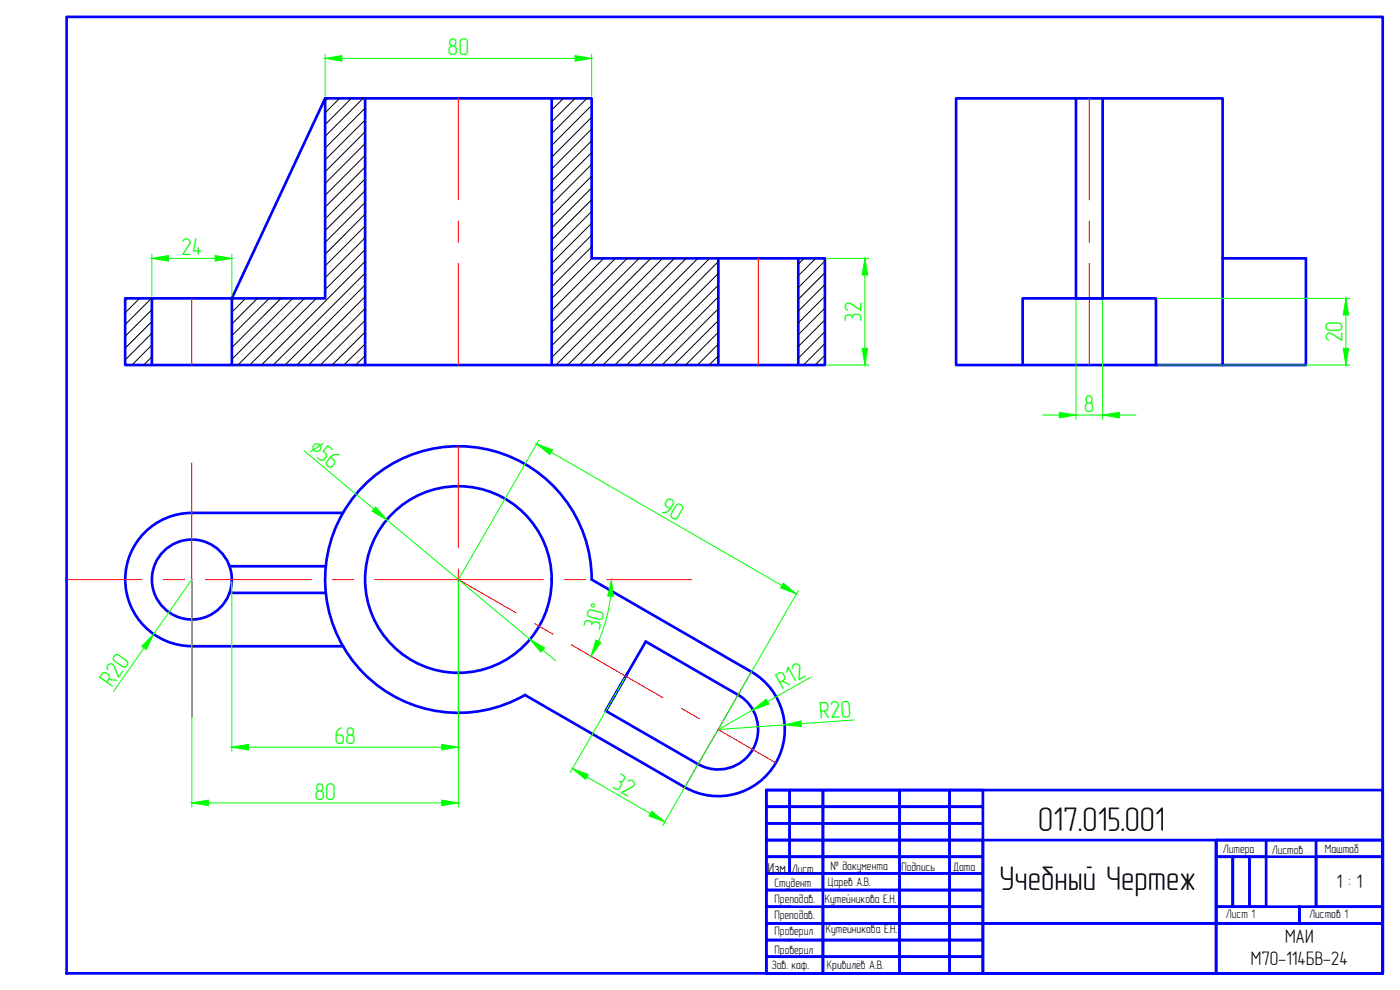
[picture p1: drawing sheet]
<svg xmlns="http://www.w3.org/2000/svg" width="420mm" height="297mm" viewBox="0 0 420 297" stroke-linecap="round" stroke-linejoin="round" font-family="sans-serif">
<g fill="none" stroke="#00f" stroke-width=".8">
<path d="M20 5.1h395v286.9h-395zM97.6 29.5l-28 60h28v-60h80v48h70v32h-178M109.6 29.5v80M165.6 29.5v80M322.9 29.5v60h8v-60M215.6 77.5v32M239.6 77.5v32M366.9 77.5h25v32h-105v-80h80v80M45.6 89.5v20h-8v-20h32v20h-24M306.9 109.5v-20h40v20M102.9 153.9h-45.3a20 20 0 0 0-20 20 20 20 0 0 0 20 20h45.3M110.1 144.8a40 40 0 0 1 43.3-7.7 40 40 0 0 1 24.2 36.8l47.9 27.7a20 20 0 0 1 7.3 27.3 20 20 0 0 1-27.3 7.3l-47.9-27.7a40 40 0 0 1-52.1-10.7 40 40 0 0 1 4.6-53z"/>
<path d="M68.9 169.9h28.9M68.9 177.9h28.9M188.4 201.9l-6.6 11.4 27.7 16M221.5 208.5l-27.7-16-12 20.8M221.5 208.5a12 12 0 0 1 4.4 16.4 12 12 0 0 1-16.4 4.4M230 237.1h185v54.9h-185zM230 237.1h7v4.9h-7zM237 237.1h10v4.9h-10zM247 237.1h23v4.9h-23zM270 237.1h15v4.9h-15zM285 237.1h10v4.9h-10zM230 242h7v5h-7z"/>
<path d="M230 247h7v5.1h-7zM230 252.1h7v5h-7zM230 257.1h7v5h-7zM237 242h10v5h-10zM237 247h10v5.1h-10zM237 252.1h10v5h-10zM237 257.1h10v5h-10zM247 242h23v5h-23zM247 247h23v5.1h-23zM247 252.1h23v5h-23zM247 257.1h23v5h-23zM270 242h15v5h-15z"/>
<path d="M270 247h15v5.1h-15zM270 252.1h15v5h-15zM270 257.1h15v5h-15zM285 242h10v5h-10zM285 247h10v5.1h-10zM285 252.1h10v5h-10zM285 257.1h10v5h-10zM295 252.1h70v39.9h50v-14.9h-120zM365 252.1h50v25h-50zM365 252.1h50v5h-50zM365 257.1h5v14.9h-5zM370 257.1h5v14.9h-5z"/>
<path d="M375 257.1h5v14.9h-5zM380 252.1v5M395 257.1h20v14.9h-20zM395 252.1v19.9M230 262.1h17v4.9h-17zM230 272h17v5.1h-17zM230 277.1h17v5h-17zM247 262.1h23v4.9h-23zM247 267h-17v5h7M247 267h23v5h-23zM247 272h23v5.1h-23zM247 277.1h23v5h-23z"/>
<path d="M270 262.1h15v4.9h-15zM270 267h15v5h-15zM270 272h15v5.1h-15zM270 277.1h15v5h-15zM285 262.1h10v4.9h-10zM285 267h10v5h-10zM285 272h10v5.1h-10zM285 277.1h10v5h-10zM295 277.1h70v14.9h-70zM365 272h25v5.1h-25zM390 272h25v5.1h-25zM230 282.1h17v4.9h-17z"/>
<path d="M230 287h17v5h-17zM247 282.1h23v4.9h-23zM247 287h23v5h-23zM270 282.1h15v4.9h-15zM270 287h15v5h-15zM285 282.1h10v4.9h-10zM285 287h10v5h-10z"/>
<circle cx="57.6" cy="173.9" r="12"/>
<circle cx="137.6" cy="173.9" r="28"/>
</g>
<g fill="none" stroke="#f00" stroke-width=".3">
<path d="M137.6 29.5v30.5M326.9 29.5v30.5M137.6 66.3v6.4M137.6 79v30.5M227.6 77.5v32M326.9 66.3v6.4M326.9 79v30.5M57.6 89.5v20M57.6 138.9v76.3M137.6 133.9v30.5M19.6 173.9h23.1M49 173.9h6.4"/>
<path d="M61.7 173.9h31.8M99.8 173.9h6.4M112.5 173.9h50.5M137.6 173.9l17.4 10M137.6 170.7v6.4M169.4 173.9h6.3M182.1 173.9h25.5M137.6 183.4v30.5M160.5 187.1l5.4 3.2M171.4 193.4l27.5 15.9M204.4 212.5l5.6 3.2M215.5 218.8l17.3 10.1"/>
<path d="M225.5 201.6l-20 34.6"/>
</g>
<!-- layer: AM_8 -->
<g fill="none" stroke="#000" stroke-width=".3">
<path d="M98.4 29.5l-.8 .8M101.9 29.5l-4.3 4.4M105.4 29.5l-7.8 7.9M109 29.5l-11.4 11.4M109.6 32.5l-12 12M109.6 36l-12 12M109.6 39.5l-12 12M169.1 29.5l-3.5 3.5M172.6 29.5l-7 7.1M176.1 29.5l-10.5 10.6M177.6 31.6l-12 12M177.6 35.2l-12 12"/>
<path d="M177.6 38.7l-12 12M109.6 43.1l-12 12M109.6 46.6l-12 12M109.6 50.1l-12 12M109.6 53.7l-12 12M109.6 57.2l-12 12M177.6 42.2l-12 12M177.6 45.8l-12 12M177.6 49.3l-12 12M177.6 52.8l-12 12M177.6 56.4l-12 12M177.6 59.9l-12 12"/>
<path d="M109.6 60.7l-12 12M109.6 64.3l-12 12M109.6 67.8l-12 12M109.6 71.3l-12 12M109.6 74.9l-12 12M109.6 78.4l-31.1 31.1M177.6 63.4l-12 12M177.6 67l-12 12M177.6 70.5l-12 12M177.6 74l-12 12M177.7 77.5l-12.1 12.1M181.2 77.5l-15.6 15.6"/>
<path d="M184.7 77.5l-19.1 19.2M188.3 77.5l-22.7 22.7M191.8 77.5l-26.2 26.2M195.3 77.5l-29.7 29.8M198.9 77.5l-32 32M202.4 77.5l-32 32M205.9 77.5l-32 32M209.5 77.5l-32 32M213 77.5l-32 32M215.6 78.5l-31.1 31M241.3 77.5l-1.7 1.7M244.8 77.5l-5.2 5.3"/>
<path d="M247.6 78.3l-8 8M38.4 89.5l-.8 .8M41.9 89.5l-4.3 4.3M45.4 89.5l-7.8 7.9M45.6 92.9l-8 8M45.6 96.5l-8 8M45.6 100l-8 8M70.2 89.5l-.6 .6M73.7 89.5l-4.1 4.2M77.3 89.5l-7.7 7.7M80.8 89.5l-11.2 11.2M84.3 89.5l-14.7 14.8"/>
<path d="M87.9 89.5l-18.3 18.3M91.4 89.5l-20 20M94.9 89.5l-20 20M109.6 89l-20.5 20.5M109.6 92.5l-17 17M109.6 99.6l-9.9 9.9M109.6 81.9l-27.6 27.6M109.6 85.5l-24.1 24M109.6 96.1l-13.5 13.4M215.6 82l-27.5 27.5M215.6 85.6l-24 23.9M215.6 89.1l-20.4 20.4"/>
<path d="M215.6 92.6l-16.9 16.9M215.6 96.2l-13.4 13.3M215.6 99.7l-9.8 9.8M247.6 81.8l-8 8M247.6 85.4l-8 8M247.6 88.9l-8 8M247.6 92.4l-8 8M247.6 96l-8 8M247.6 99.5l-8 8M45.6 103.5l-6 6M45.6 107.1l-2.5 2.4M109.6 103.2l-6.4 6.3"/>
<path d="M109.6 106.7l-2.8 2.8M215.6 103.2l-6.3 6.3M215.6 106.8l-2.8 2.7M247.6 103l-6.5 6.5M247.6 106.6l-3 2.9"/>
</g>
<!-- layer: AM_5 -->
<g fill="none" stroke="#0f0" stroke-width=".3">
<path d="M97.6 16.3v12.6M102.6 17.5h70M177.6 16.3v12.6M45.6 76.3v12.6M50.6 77.5h14M69.6 76.3v12.6M248.2 77.5h12.6M259.6 82.5v22M322.9 90.1v35.7M330.9 90.1v35.7M347.6 89.5h57.6M403.9 94.5v10"/>
<path d="M248.2 109.5h12.6M347.6 109.5h57.6M91.2 135.2l21 17.6M161.7 132.1l-23.8 41.3M165.4 135.7l69.3 40M312.9 124.5h5M322.9 124.5h8M335.9 124.5h5M116.1 156l43 35.8M57.6 174.5v67.7M57.6 173.9l-11.5 16.4M69.6 174.5v50.9"/>
<path d="M137.6 174.5v67.7M183.2 178.9a45.9 45.9 0 0 1-3.6 13.5M239.6 177.1l-23.8 41.3M43.2 194.4l-9.1 13M162.9 195l3.9 3.2M187.5 203.4l-16.3 28.3M215.2 219.4l-16.3 28.3M226 213l-10.5 5.9 20-1.4M243.3 203.2l-13 7.3M256.3 216l-15.8 1.1M74.6 224.2h58M176.1 233.1l19.1 11"/>
<path d="M62.6 240.9h70"/>
</g>
<g fill="#0f0" stroke="#0f0" stroke-width=".3">
<path d="M258.7 104.5h1.7l-.8 5z"/>
<path d="M259.6 77.5l.8 5h-1.7z"/>
<path d="M97.6 17.5l5-.8v1.7z"/>
<path d="M172.6 16.7l5 .8-5 .9z"/>
<path d="M45.6 77.5l5-.8v1.6z"/>
<path d="M64.6 76.7l5 .8-5 .8z"/>
<path d="M161.1 133.2l4.7 1.8-.8 1.4z"/>
<path d="M235.1 175l3.9 3.2-4.7-1.8z"/>
<path d="M195.6 243.4l3.9 3.2-4.7-1.8z"/>
<path d="M171.8 230.6l4.8 1.8-.9 1.4z"/>
<path d="M132.6 240.1l5 .8-5 .8z"/>
<path d="M57.6 240.9l5-.8v1.6z"/>
<path d="M132.6 223.4l5 .8-5 .8z"/>
<path d="M69.6 224.2l5-.8v1.6z"/>
<path d="M178.9 192l1.5 .8-3 4.1z"/>
<path d="M183.5 173.9l.6 5-1.7-.1z"/>
<path d="M159.1 191.8l4.3 2.6-1 1.3z"/>
<path d="M112.8 152.1l3.3 3.9-4.4-2.6z"/>
<path d="M226 213l3.9-3.2 .8 1.5z"/>
<path d="M235.5 217.5l4.9-1.2 .1 1.7z"/>
<path d="M46.1 190.3l-2.2 4.6-1.4-1z"/>
<path d="M317.9 123.7l5 .8-5 .9z"/>
<path d="M330.9 124.5l5-.8v1.7z"/>
<path d="M403.9 89.5l.9 5h-1.7z"/>
<path d="M403.1 104.5h1.7l-.9 5z"/>
</g>
<g font-size="10.2">
<text x="311.6" y="249.3">017.015.001</text>
<text x="300" y="267">Учебный Чертеж</text>
</g>
<g font-size="7.3" fill="#0f0">
<text x="134.3" y="16.5">80</text>
<text x="54.4" y="76.5">24</text>
<text x="258.6" y="96.6" transform="rotate(-90 258.6 96.6)">32</text>
<text x="402.9" y="102.7" transform="rotate(-90 402.9 102.7)">20</text>
<text x="325.3" y="123.5">8</text>
<text x="92.4" y="134.9" transform="rotate(40 92.4 134.9)">∅56</text>
<text x="197.8" y="153.2" transform="rotate(30 197.8 153.2)">90</text>
<text x="179.9" y="189.4" transform="rotate(-75 179.9 189.4)">30°</text>
<text x="33.7" y="206.3" transform="rotate(-55 33.7 206.3)">R20</text>
<text x="234.7" y="206.9" transform="rotate(-29 234.7 206.9)">R12</text>
<text x="246" y="215.7" transform="rotate(-4 246 215.7)">R20</text>
<text x="100.4" y="223.2">68</text>
<text x="94.4" y="239.9">80</text>
<text x="183.5" y="236.2" transform="rotate(30 183.5 236.2)">32</text>
</g>
<g font-size="5.9">
<text x="401.1" y="266.6">1 : 1</text>
<text x="385.7" y="283">МАИ</text>
<text x="375.4" y="289.7">М7О-114БВ-24</text>
</g>
<text font-size="4.4" x="230.4" y="261.8">Изм.</text>
<g font-size="3.7">
<text x="367" y="255.9">Литера</text>
<text x="381.7" y="256.2">Листов</text>
<text x="397.6" y="255.8">Маштаб</text>
<text x="237.6" y="261.8">Лист.</text>
<text x="249.3" y="261.2">№ документа</text>
<text x="270.5" y="261.4">Подпись</text>
<text x="286.1" y="261.4">Дата</text>
<text x="232.5" y="266.2">Студент</text>
<text x="248.5" y="265.7">Царев А.В.</text>
<text x="232.4" y="275.7">Преподав.</text>
<text x="232.5" y="270.9">Преподав.</text>
<text x="247.5" y="270.9">Кутейникова Е.Н.</text>
<text x="367.9" y="275.5">Лист 1</text>
<text x="392.9" y="275.5">Листов 1</text>
<text x="232.5" y="280.4">Проверил</text>
<text x="247.8" y="280.1">Кутейникова Е.Н.</text>
<text x="232.5" y="286.1">Проверил</text>
<text x="231.5" y="290.7">Зав. каф.</text>
<text x="248.2" y="290.8">Кривилёв A.B.</text>
</g>
</svg>
